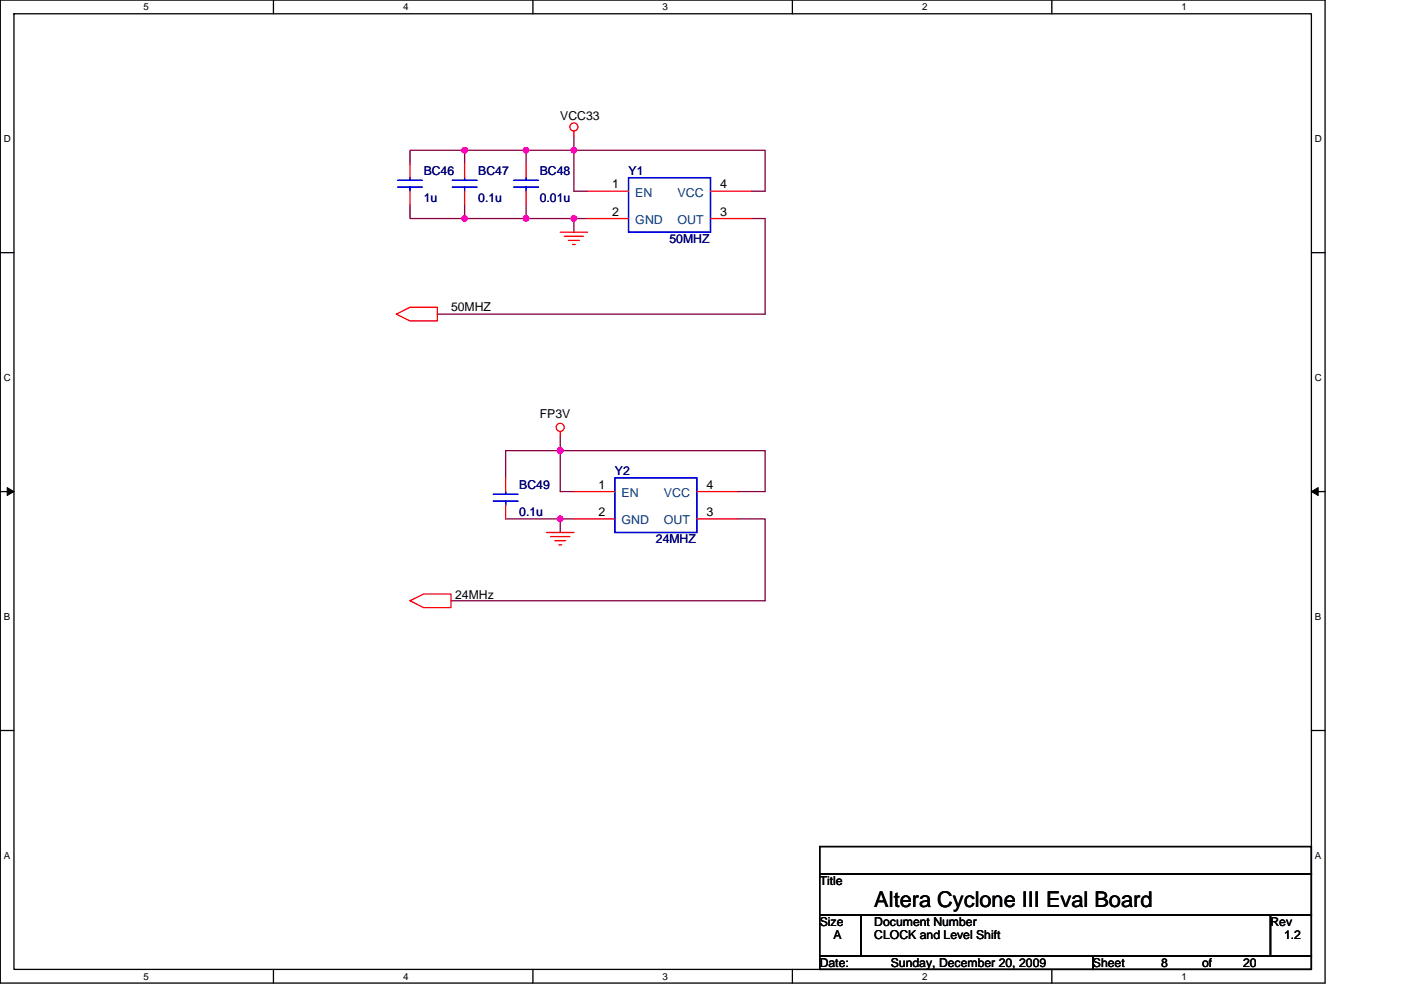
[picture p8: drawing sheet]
<svg xmlns="http://www.w3.org/2000/svg" width="297mm" height="210mm" viewBox="0 0 297 210" stroke-linecap="round" stroke-linejoin="round" font-family="sans-serif">
<path d="M.1 0h280.8v208.5h-280.8zM3 2.9h275v202.7h-275z" fill="none" stroke="#000" stroke-width=".28"/>
<g fill="#fff">
<path d="M30.5 .3h1.1v2.3h-1.1z"/>
<path d="M30.5 205.9h1.1v2.3h-1.1z"/>
</g>
<path d="M58 0v2.9M58 205.6v2.9" fill="none" stroke="#000" stroke-width=".28"/>
<g fill="#fff">
<path d="M85.5 .3h1.1v2.3h-1.1z"/>
<path d="M85.5 205.9h1.1v2.3h-1.1z"/>
</g>
<path d="M113 0v2.9M113 205.6v2.9" fill="none" stroke="#000" stroke-width=".28"/>
<g fill="#fff">
<path d="M140.5 .3h1.1v2.3h-1.1z"/>
<path d="M140.5 205.9h1.1v2.3h-1.1z"/>
</g>
<path d="M168 0v2.9M168 205.6v2.9" fill="none" stroke="#000" stroke-width=".28"/>
<g fill="#fff">
<path d="M195.5 .3h1.2v2.3h-1.2z"/>
<path d="M195.5 205.9h1.2v2.3h-1.2z"/>
</g>
<path d="M223 0v2.9M223 205.6v2.9" fill="none" stroke="#000" stroke-width=".28"/>
<g fill="#fff">
<path d="M250.5 .3h1.2v2.3h-1.2z"/>
<path d="M250.5 205.9h1.2v2.3h-1.2z"/>
<path d="M.8 28.3h1.5v2.3h-1.5z"/>
<path d="M278.8 28.3h1.5v2.3h-1.5z"/>
<path d="M.8 78.9h1.5v2.3h-1.5z"/>
<path d="M278.8 78.9h1.5v2.3h-1.5z"/>
</g>
<path d="M.1 53.6h2.9M278 53.6h2.9" fill="none" stroke="#000" stroke-width=".28"/>
<g fill="#fff">
<path d="M.8 129.6h1.4v2.3h-1.4z"/>
<path d="M278.8 129.6h1.4v2.3h-1.4z"/>
</g>
<path d="M.1 104.3h2.9M278 104.3h2.9" fill="none" stroke="#000" stroke-width=".28"/>
<path d="M1.5 103.4l1.5 .9-1.5 .8zM278 104.3l1.5-.9v1.7z" fill="#000" stroke="#000" stroke-width=".21"/>
<g fill="#fff">
<path d="M.8 180.3h1.4v2.3h-1.4z"/>
<path d="M278.8 180.3h1.4v2.3h-1.4z"/>
</g>
<path d="M.1 154.9h2.9M278 154.9h2.9M173.8 179.6h104.2v5.7h-104.2zM173.8 194h8.7v8.7h-8.7zM173.8 185.3h104.2v8.7h-104.2zM182.5 194h86.9v8.7h-86.9zM269.4 194h8.6v8.7h-8.6zM173.8 202.7h57.9v2.9h-57.9zM231.7 202.7h46.3v2.9h-46.3z" fill="none" stroke="#000" stroke-width=".28"/>
<g fill="none" stroke="#800040" stroke-width=".28">
<path d="M98.5 31.9h-11.6v2.9M111.5 31.9h10.2M111.5 31.9v2.9M111.5 31.9h-13v2.9M121.7 31.9h40.5v8.7h-2.9M121.7 31.9v8.7h2.9M121.7 29v2.9M86.9 43.5v2.9h11.6M98.5 43.5v2.9M98.5 46.4h13M111.5 46.4h10.2M111.5 43.5v2.9"/>
<path d="M121.7 46.4v2.9M121.7 46.4h2.9M159.3 46.4h2.9v20.2h-69.5M118.8 95.6h-11.6v5.8M118.8 95.6h43.4v8.7h-5.8M118.8 95.6v8.7h2.9M118.8 92.7v2.9M107.2 110.1h11.6M118.8 110.1v2.8M118.8 110.1h2.9M156.4 110.1h5.8v17.3h-66.6"/>
</g>
<g fill="#f0f" stroke="#f0f" stroke-width=".28">
<circle cx="121.7" cy="46.3" r=".57"/>
<circle cx="121.7" cy="31.9" r=".57"/>
<circle cx="111.5" cy="46.3" r=".57"/>
<circle cx="98.5" cy="31.9" r=".57"/>
<circle cx="111.5" cy="31.9" r=".57"/>
<circle cx="98.5" cy="46.3" r=".57"/>
<circle cx="118.8" cy="95.6" r=".57"/>
<circle cx="118.8" cy="110" r=".57"/>
</g>
<g fill="none" stroke="#f00" stroke-width=".28">
<path d="M86.9 34.8v2.9M98.5 34.8v2.9M111.5 34.8v2.9M121.7 27.8v1.2M86.9 40.6v2.9M98.5 40.6v2.9M111.5 40.6v2.9M118.8 49.3h5.8M119.7 50.1h4M120.5 51h2.3M121.4 51.9h.6M124.6 46.4h8.7"/>
<path d="M124.6 40.6h8.7M150.6 40.6h8.7M150.6 46.4h8.7M84 66.6l2.9-1.4h5.8v2.9h-5.8zM118.8 91.5v1.2M107.2 101.4v2.9M107.2 107.2v2.9M115.9 112.9h5.8M116.8 113.8h4M117.6 114.7h2.3M118.5 115.6h.6M121.7 110.1h8.7"/>
<path d="M121.7 104.3h8.7M147.7 104.3h8.7M147.7 110.1h8.7M86.9 127.4l2.9-1.4h5.8v2.9h-5.8z"/>
<circle cx="121.7" cy="26.9" r=".86"/>
<circle cx="118.8" cy="90.6" r=".86"/>
</g>
<g fill="none" stroke="#00f" stroke-width=".28">
<path d="M84.3 39.7h5.2M84.3 38.2h5.2M86.9 37.7v.5M86.9 39.7v.9M95.9 39.7h5.2M95.9 38.2h5.2M98.5 37.7v.5M98.5 39.7v.9M108.9 39.7h5.2M108.9 38.2h5.2M111.5 37.7v.5M111.5 39.7v.9"/>
<path d="M133.3 37.7h17.3v11.6h-17.3zM104.6 106.3h5.2M104.6 104.8h5.2M107.2 104.3v.5M107.2 106.3v.9M130.4 101.4h17.3v11.5h-17.3z"/>
</g>
<text font-size="4.6" x="185.4" y="192.4">Altera Cyclone III Eval Board</text>
<g font-size="2.6">
<text x="118.8" y="25.5">VCC33</text>
<text x="129.8" y="40">1</text>
<text x="152.7" y="40">4</text>
<text x="129.8" y="45.8">2</text>
<text x="152.7" y="45.8">3</text>
<text x="95.6" y="66.1">50MHZ</text>
<text x="114.4" y="88.6">FP3V</text>
<text x="126.9" y="103.7">1</text>
<text x="149.8" y="103.7">4</text>
<text x="126.9" y="109.5">2</text>
<text x="149.8" y="109.5">3</text>
<text x="96.5" y="127.1">24MHz</text>
<text x="173.8" y="187.7">Title</text>
<text x="173.8" y="196.4">Size</text>
<text x="185.4" y="196.4">Document Number</text>
<text x="269.4" y="196.4">Rev</text>
<text x="176.7" y="199.3">A</text>
<text x="185.4" y="199.3">CLOCK and Level Shift</text>
<text x="272.2" y="199.3">1.2</text>
<text x="173.8" y="205">Date:</text>
<text x="188.9" y="205">Sunday, December 20, 2009</text>
<text x="231.7" y="205">Sheet</text>
<text x="246.2" y="205">8</text>
<text x="254.9" y="205">of</text>
<text x="263.6" y="205">20</text>
</g>
<g font-size="2.6" fill="#000080">
<text x="89.8" y="37.1">BC46</text>
<text x="101.4" y="37.1">BC47</text>
<text x="114.4" y="37.1">BC48</text>
<text x="133.3" y="37.1">Y1</text>
<text x="89.8" y="42.9">1u</text>
<text x="101.4" y="42.9">0.1u</text>
<text x="114.4" y="42.9">0.01u</text>
<text x="141.9" y="51.6">50MHZ</text>
<text x="130.4" y="100.8">Y2</text>
<text x="110.1" y="103.7">BC49</text>
<text x="110.1" y="109.5">0.1u</text>
<text x="139.1" y="115.3">24MHZ</text>
</g>
<g font-size="2.6" fill="#004080">
<text x="134.7" y="41.7">EN</text>
<text x="143.6" y="41.7">VCC</text>
<text x="134.7" y="47.5">GND</text>
<text x="143.6" y="47.5">OUT</text>
<text x="131.8" y="105.4">EN</text>
<text x="140.7" y="105.4">VCC</text>
<text x="131.8" y="111.2">GND</text>
<text x="140.7" y="111.2">OUT</text>
</g>
<g font-size="2.1">
<text x="30.5" y="2.2">5</text>
<text x="85.5" y="2.2">4</text>
<text x="140.5" y="2.2">3</text>
<text x="195.5" y="2.2">2</text>
<text x="250.5" y="2.2">1</text>
<text x=".8" y="30.1">D</text>
<text x="278.8" y="30.1">D</text>
<text x=".8" y="80.8">C</text>
<text x="278.8" y="80.8">C</text>
<text x=".8" y="131.4">B</text>
<text x="278.8" y="131.4">B</text>
<text x=".8" y="182.1">A</text>
<text x="278.8" y="182.1">A</text>
<text x="30.5" y="207.8">5</text>
<text x="85.5" y="207.8">4</text>
<text x="140.5" y="207.8">3</text>
<text x="195.5" y="207.8">2</text>
<text x="250.5" y="207.8">1</text>
</g>
</svg>
